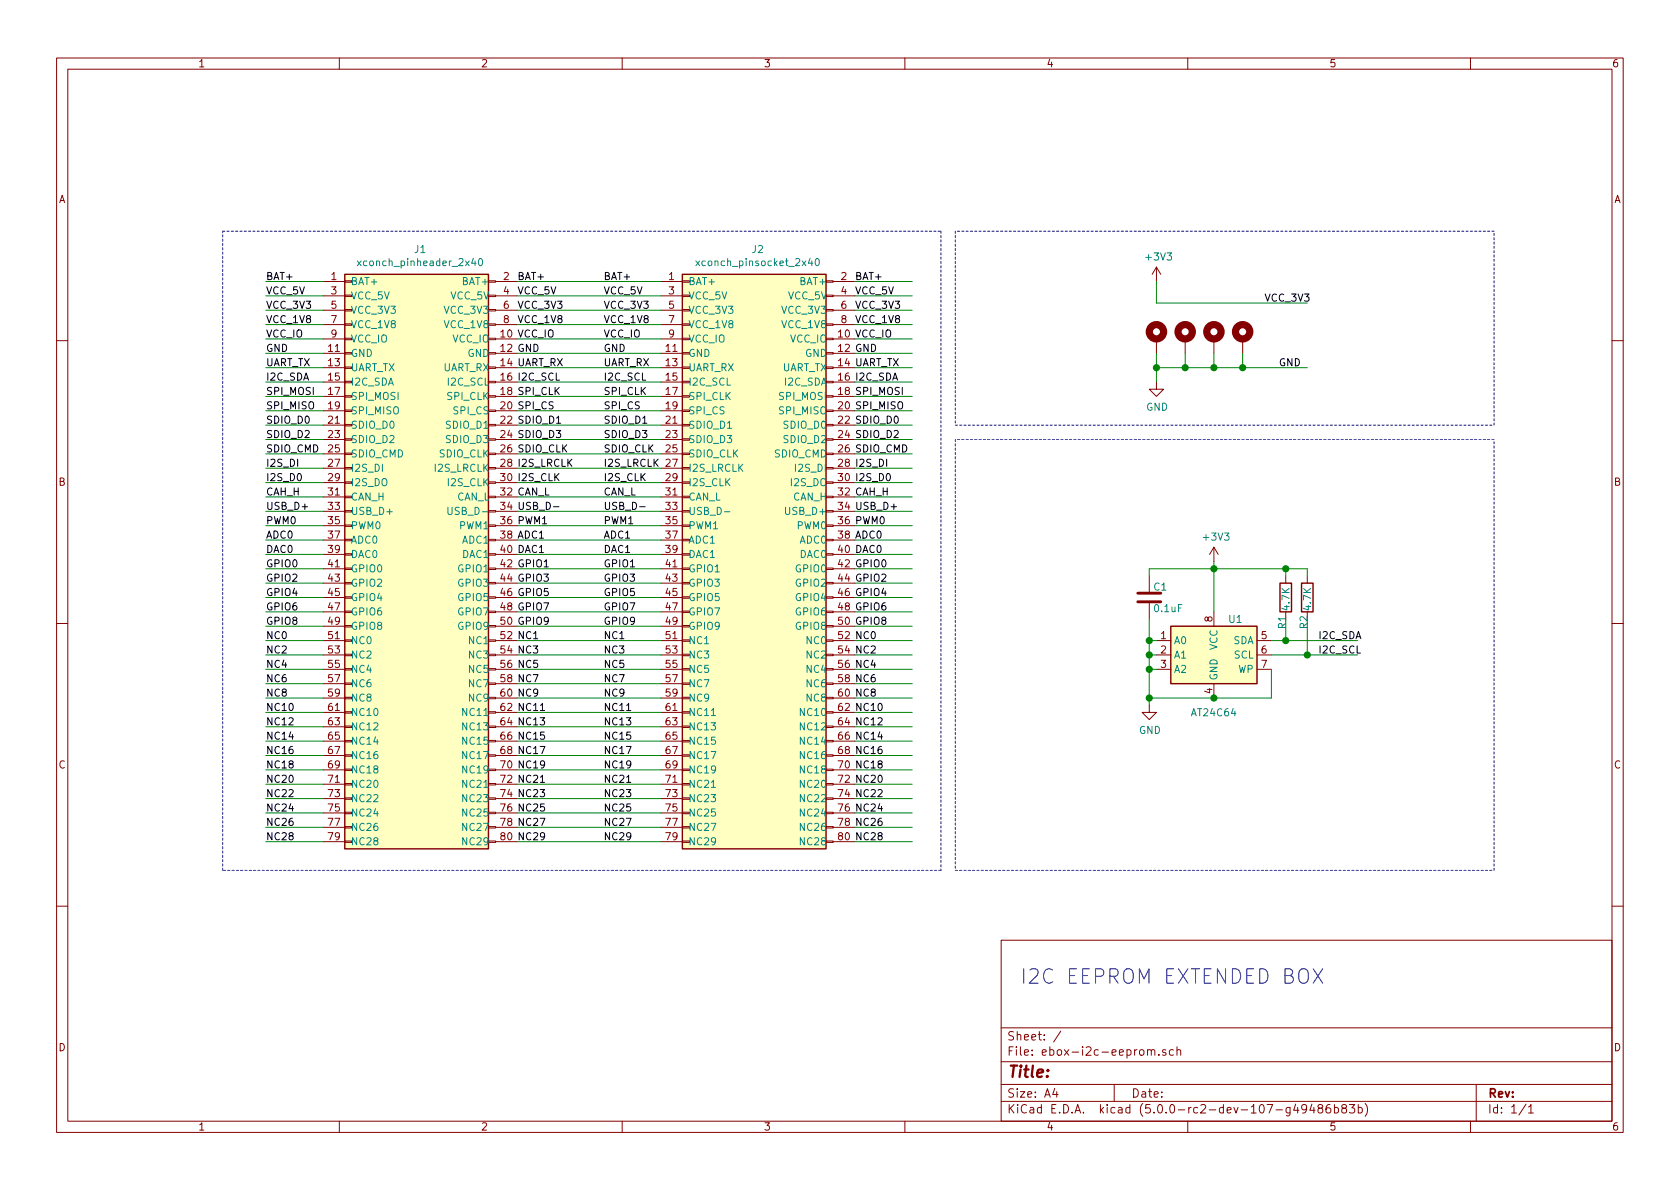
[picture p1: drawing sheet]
EESchema Schematic File Version 4
LIBS:ebox-i2c-eeprom-cache
EELAYER 26 0
EELAYER END
$Descr A4 11693 8268
encoding utf-8
Sheet 1 1
Title ""
Date ""
Rev ""
Comp ""
Comment1 ""
Comment2 ""
Comment3 ""
Comment4 ""
$EndDescr
Text Notes 7100 6850 0    100  ~ 0
I2C EEPROM EXTENDED BOX
$Comp
L xconch:xconch_pinheader_2x40 J1
U 1 1
P 2950 3900
F 0 "J1" H 2925 6075 50  0000 C CNN
F 1 "xconch_pinheader_2x40" H 2925 5984 50  0000 C CNN
F 2 "xconch:xconch_pinheader_2x40" H 2900 5950 50  0001 C CNN
F 3 "~" H 2900 5950 50  0001 C CNN
	1    2950 3900
	1    0    0    -1  
$EndComp
$Comp
L xconch:xconch_pinsocket_2x40 J2
U 1 1
P 5250 3900
F 0 "J2" H 5275 6075 50  0000 C CNN
F 1 "xconch_pinsocket_2x40" H 5275 5984 50  0000 C CNN
F 2 "xconch:xconch_pinsocket_2x40" H 5250 5950 50  0001 C CNN
F 3 "~" H 5250 5950 50  0001 C CNN
	1    5250 3900
	1    0    0    -1  
$EndComp
Text Label 3600 1950 0    50   ~ 0
BAT+
Text Label 3600 2050 0    50   ~ 0
VCC_5V
Text Label 3600 2150 0    50   ~ 0
VCC_3V3
Text Label 3600 2250 0    50   ~ 0
VCC_1V8
Text Label 3600 2350 0    50   ~ 0
VCC_IO
Text Label 3600 2550 0    50   ~ 0
UART_RX
Text Label 3600 2650 0    50   ~ 0
I2C_SCL
Text Label 3600 2750 0    50   ~ 0
SPI_CLK
Text Label 3600 2850 0    50   ~ 0
SPI_CS
Text Label 3600 3550 0    50   ~ 0
USB_D-
Text Label 3600 3450 0    50   ~ 0
CAN_L
Text Label 3600 2950 0    50   ~ 0
SDIO_D1
Text Label 3600 3050 0    50   ~ 0
SDIO_D3
Text Label 3600 3150 0    50   ~ 0
SDIO_CLK
Text Label 3600 3250 0    50   ~ 0
I2S_LRCLK
Text Label 3600 3350 0    50   ~ 0
I2S_CLK
Text Label 3600 3650 0    50   ~ 0
PWM1
Text Label 3600 3750 0    50   ~ 0
ADC1
Text Label 3600 3850 0    50   ~ 0
DAC1
Text Label 3600 3950 0    50   ~ 0
GPIO1
Text Label 3600 4050 0    50   ~ 0
GPIO3
Text Label 3600 4150 0    50   ~ 0
GPIO5
Text Label 3600 4250 0    50   ~ 0
GPIO7
Text Label 3600 4350 0    50   ~ 0
GPIO9
Text Label 3600 2450 0    50   ~ 0
GND
Text Label 4200 1950 0    50   ~ 0
BAT+
Text Label 4200 2050 0    50   ~ 0
VCC_5V
Text Label 4200 2150 0    50   ~ 0
VCC_3V3
Text Label 4200 2250 0    50   ~ 0
VCC_1V8
Text Label 4200 2350 0    50   ~ 0
VCC_IO
Text Label 4200 2550 0    50   ~ 0
UART_RX
Text Label 4200 2650 0    50   ~ 0
I2C_SCL
Text Label 4200 2750 0    50   ~ 0
SPI_CLK
Text Label 4200 2850 0    50   ~ 0
SPI_CS
Text Label 4200 3550 0    50   ~ 0
USB_D-
Text Label 4200 3450 0    50   ~ 0
CAN_L
Text Label 4200 2950 0    50   ~ 0
SDIO_D1
Text Label 4200 3050 0    50   ~ 0
SDIO_D3
Text Label 4200 3150 0    50   ~ 0
SDIO_CLK
Text Label 4200 3250 0    50   ~ 0
I2S_LRCLK
Text Label 4200 3350 0    50   ~ 0
I2S_CLK
Text Label 4200 3650 0    50   ~ 0
PWM1
Text Label 4200 3750 0    50   ~ 0
ADC1
Text Label 4200 3850 0    50   ~ 0
DAC1
Text Label 4200 3950 0    50   ~ 0
GPIO1
Text Label 4200 4050 0    50   ~ 0
GPIO3
Text Label 4200 4150 0    50   ~ 0
GPIO5
Text Label 4200 4250 0    50   ~ 0
GPIO7
Text Label 4200 4350 0    50   ~ 0
GPIO9
Text Label 4200 2450 0    50   ~ 0
GND
Wire Wire Line
	3600 1950 4600 1950
Wire Wire Line
	3600 2050 4600 2050
Wire Wire Line
	3600 2150 4600 2150
Wire Wire Line
	3600 2250 4600 2250
Wire Wire Line
	3600 2350 4600 2350
Wire Wire Line
	3600 2550 4600 2550
Wire Wire Line
	3600 2650 4600 2650
Wire Wire Line
	3600 2750 4600 2750
Wire Wire Line
	3600 2850 4600 2850
Wire Wire Line
	3600 3550 4600 3550
Wire Wire Line
	3600 3450 4600 3450
Wire Wire Line
	3600 3050 4600 3050
Wire Wire Line
	3600 2950 4600 2950
Wire Wire Line
	3600 3150 4600 3150
Wire Wire Line
	3600 3250 4600 3250
Wire Wire Line
	3600 3350 4600 3350
Wire Wire Line
	3600 3650 4600 3650
Wire Wire Line
	3600 3750 4600 3750
Wire Wire Line
	3600 3850 4600 3850
Wire Wire Line
	3600 3950 4600 3950
Wire Wire Line
	3600 4050 4600 4050
Wire Wire Line
	3600 4150 4600 4150
Wire Wire Line
	3600 4250 4600 4250
Wire Wire Line
	3600 2450 4600 2450
Wire Wire Line
	4600 4550 3600 4550
Wire Wire Line
	3600 4650 4600 4650
Wire Wire Line
	4600 4750 3600 4750
Wire Wire Line
	3600 4850 4600 4850
Wire Wire Line
	3600 4950 4600 4950
Wire Wire Line
	4600 5050 3600 5050
Wire Wire Line
	3600 5150 4600 5150
Wire Wire Line
	4600 5250 3600 5250
Wire Wire Line
	3600 5350 4600 5350
Wire Wire Line
	4600 5450 3600 5450
Wire Wire Line
	3600 5550 4600 5550
Wire Wire Line
	4600 5650 3600 5650
Wire Wire Line
	3600 5750 4600 5750
Wire Wire Line
	4600 5850 3600 5850
Text Label 5950 1950 0    50   ~ 0
BAT+
Text Label 5950 2050 0    50   ~ 0
VCC_5V
Text Label 5950 2150 0    50   ~ 0
VCC_3V3
Text Label 5950 2250 0    50   ~ 0
VCC_1V8
Text Label 5950 2450 0    50   ~ 0
GND
Text Label 5950 2550 0    50   ~ 0
UART_TX
Text Label 5950 2650 0    50   ~ 0
I2C_SDA
Text Label 5950 2750 0    50   ~ 0
SPI_MOSI
Text Label 5950 2850 0    50   ~ 0
SPI_MISO
Text Label 5950 3550 0    50   ~ 0
USB_D+
Text Label 5950 3450 0    50   ~ 0
CAH_H
Text Label 5950 2950 0    50   ~ 0
SDIO_D0
Text Label 5950 3050 0    50   ~ 0
SDIO_D2
Text Label 5950 3150 0    50   ~ 0
SDIO_CMD
Text Label 5950 3250 0    50   ~ 0
I2S_DI
Text Label 5950 3350 0    50   ~ 0
I2S_D0
Text Label 5950 3650 0    50   ~ 0
PWM0
Text Label 5950 3750 0    50   ~ 0
ADC0
Text Label 5950 3850 0    50   ~ 0
DAC0
Text Label 5950 3950 0    50   ~ 0
GPIO0
Text Label 5950 4050 0    50   ~ 0
GPIO2
Text Label 5950 4150 0    50   ~ 0
GPIO4
Text Label 5950 4250 0    50   ~ 0
GPIO6
Text Label 5950 4350 0    50   ~ 0
GPIO8
Text Label 5950 2350 0    50   ~ 0
VCC_IO
Wire Wire Line
	5950 3150 6350 3150
Wire Wire Line
	5950 1950 6350 1950
Wire Wire Line
	5950 2050 6350 2050
Wire Wire Line
	5950 2150 6350 2150
Wire Wire Line
	5950 2250 6350 2250
Wire Wire Line
	5950 2450 6350 2450
Wire Wire Line
	5950 2550 6350 2550
Wire Wire Line
	5950 2650 6350 2650
Wire Wire Line
	5950 2750 6350 2750
Wire Wire Line
	5950 2850 6350 2850
Wire Wire Line
	5950 3550 6350 3550
Wire Wire Line
	5950 3450 6350 3450
Wire Wire Line
	5950 2950 6350 2950
Wire Wire Line
	5950 3050 6350 3050
Wire Wire Line
	5950 3250 6350 3250
Wire Wire Line
	5950 3350 6350 3350
Wire Wire Line
	5950 3650 6350 3650
Wire Wire Line
	5950 3750 6350 3750
Wire Wire Line
	5950 3850 6350 3850
Wire Wire Line
	5950 3950 6350 3950
Wire Wire Line
	5950 4050 6350 4050
Wire Wire Line
	5950 4150 6350 4150
Wire Wire Line
	5950 4250 6350 4250
Wire Wire Line
	5950 4350 6350 4350
Wire Wire Line
	5950 2350 6350 2350
Text Label 1850 1950 0    50   ~ 0
BAT+
Text Label 1850 2050 0    50   ~ 0
VCC_5V
Text Label 1850 2150 0    50   ~ 0
VCC_3V3
Text Label 1850 2250 0    50   ~ 0
VCC_1V8
Text Label 1850 2450 0    50   ~ 0
GND
Text Label 1850 2550 0    50   ~ 0
UART_TX
Text Label 1850 2650 0    50   ~ 0
I2C_SDA
Text Label 1850 2750 0    50   ~ 0
SPI_MOSI
Text Label 1850 2850 0    50   ~ 0
SPI_MISO
Text Label 1850 3550 0    50   ~ 0
USB_D+
Text Label 1850 3450 0    50   ~ 0
CAH_H
Text Label 1850 2950 0    50   ~ 0
SDIO_D0
Text Label 1850 3050 0    50   ~ 0
SDIO_D2
Text Label 1850 3150 0    50   ~ 0
SDIO_CMD
Text Label 1850 3250 0    50   ~ 0
I2S_DI
Text Label 1850 3350 0    50   ~ 0
I2S_D0
Text Label 1850 3650 0    50   ~ 0
PWM0
Text Label 1850 3750 0    50   ~ 0
ADC0
Text Label 1850 3850 0    50   ~ 0
DAC0
Text Label 1850 3950 0    50   ~ 0
GPIO0
Text Label 1850 4050 0    50   ~ 0
GPIO2
Text Label 1850 4150 0    50   ~ 0
GPIO4
Text Label 1850 4250 0    50   ~ 0
GPIO6
Text Label 1850 4350 0    50   ~ 0
GPIO8
Text Label 1850 2350 0    50   ~ 0
VCC_IO
Wire Wire Line
	1850 3150 2250 3150
Wire Wire Line
	1850 1950 2250 1950
Wire Wire Line
	1850 2050 2250 2050
Wire Wire Line
	1850 2150 2250 2150
Wire Wire Line
	1850 2350 2250 2350
Wire Wire Line
	1850 2450 2250 2450
Wire Wire Line
	1850 2550 2250 2550
Wire Wire Line
	1850 2650 2250 2650
Wire Wire Line
	1850 2750 2250 2750
Wire Wire Line
	1850 2850 2250 2850
Wire Wire Line
	1850 3350 2250 3350
Wire Wire Line
	1850 3450 2250 3450
Wire Wire Line
	1850 2950 2250 2950
Wire Wire Line
	1850 3050 2250 3050
Wire Wire Line
	1850 3250 2250 3250
Wire Wire Line
	1850 3550 2250 3550
Wire Wire Line
	1850 3650 2250 3650
Wire Wire Line
	1850 3750 2250 3750
Wire Wire Line
	1850 3850 2250 3850
Wire Wire Line
	1850 3950 2250 3950
Wire Wire Line
	1850 4050 2250 4050
Wire Wire Line
	1850 4150 2250 4150
Wire Wire Line
	1850 4250 2250 4250
Wire Wire Line
	1850 4350 2250 4350
Wire Wire Line
	1850 2250 2250 2250
Wire Wire Line
	3600 4350 4600 4350
Wire Wire Line
	3600 4450 4600 4450
Text Label 3600 4450 0    50   ~ 0
NC1
Text Label 3600 4550 0    50   ~ 0
NC3
Text Label 3600 4650 0    50   ~ 0
NC5
Text Label 3600 4750 0    50   ~ 0
NC7
Text Label 3600 4850 0    50   ~ 0
NC9
Text Label 3600 4950 0    50   ~ 0
NC11
Text Label 3600 5050 0    50   ~ 0
NC13
Text Label 3600 5150 0    50   ~ 0
NC15
Text Label 3600 5250 0    50   ~ 0
NC17
Text Label 3600 5350 0    50   ~ 0
NC19
Text Label 3600 5450 0    50   ~ 0
NC21
Text Label 3600 5550 0    50   ~ 0
NC23
Text Label 3600 5650 0    50   ~ 0
NC25
Text Label 3600 5750 0    50   ~ 0
NC27
Text Label 3600 5850 0    50   ~ 0
NC29
Text Label 4200 4450 0    50   ~ 0
NC1
Text Label 4200 4550 0    50   ~ 0
NC3
Text Label 4200 4650 0    50   ~ 0
NC5
Text Label 4200 4750 0    50   ~ 0
NC7
Text Label 4200 4850 0    50   ~ 0
NC9
Text Label 4200 4950 0    50   ~ 0
NC11
Text Label 4200 5050 0    50   ~ 0
NC13
Text Label 4200 5150 0    50   ~ 0
NC15
Text Label 4200 5250 0    50   ~ 0
NC17
Text Label 4200 5350 0    50   ~ 0
NC19
Text Label 4200 5450 0    50   ~ 0
NC21
Text Label 4200 5550 0    50   ~ 0
NC23
Text Label 4200 5650 0    50   ~ 0
NC25
Text Label 4200 5750 0    50   ~ 0
NC27
Text Label 4200 5850 0    50   ~ 0
NC29
Wire Wire Line
	2250 4450 1850 4450
Text Label 1850 4450 0    50   ~ 0
NC0
Wire Wire Line
	2250 4550 1850 4550
Text Label 1850 4550 0    50   ~ 0
NC2
Wire Wire Line
	2250 4650 1850 4650
Wire Wire Line
	1850 4750 2250 4750
Wire Wire Line
	2250 4850 1850 4850
Wire Wire Line
	1850 4950 2250 4950
Wire Wire Line
	2250 5050 1850 5050
Wire Wire Line
	2250 5150 1850 5150
Wire Wire Line
	1850 5250 2250 5250
Wire Wire Line
	1850 5350 2250 5350
Wire Wire Line
	2250 5450 1850 5450
Wire Wire Line
	1850 5550 2250 5550
Wire Wire Line
	2250 5650 1850 5650
Wire Wire Line
	1850 5750 2250 5750
Wire Wire Line
	2250 5850 1850 5850
Text Label 1850 4650 0    50   ~ 0
NC4
Text Label 1850 4750 0    50   ~ 0
NC6
Text Label 1850 4850 0    50   ~ 0
NC8
Text Label 1850 4950 0    50   ~ 0
NC10
Text Label 1850 5050 0    50   ~ 0
NC12
Text Label 1850 5150 0    50   ~ 0
NC14
Text Label 1850 5250 0    50   ~ 0
NC16
Text Label 1850 5350 0    50   ~ 0
NC18
Text Label 1850 5450 0    50   ~ 0
NC20
Text Label 1850 5550 0    50   ~ 0
NC22
Text Label 1850 5650 0    50   ~ 0
NC24
Text Label 1850 5750 0    50   ~ 0
NC26
Text Label 1850 5850 0    50   ~ 0
NC28
Wire Wire Line
	6350 4450 5950 4450
Text Label 5950 4450 0    50   ~ 0
NC0
Wire Wire Line
	6350 4550 5950 4550
Text Label 5950 4550 0    50   ~ 0
NC2
Wire Wire Line
	6350 4650 5950 4650
Wire Wire Line
	5950 4750 6350 4750
Wire Wire Line
	6350 4850 5950 4850
Wire Wire Line
	5950 4950 6350 4950
Wire Wire Line
	6350 5050 5950 5050
Wire Wire Line
	6350 5150 5950 5150
Wire Wire Line
	5950 5250 6350 5250
Wire Wire Line
	5950 5350 6350 5350
Wire Wire Line
	6350 5450 5950 5450
Wire Wire Line
	5950 5550 6350 5550
Wire Wire Line
	6350 5650 5950 5650
Wire Wire Line
	5950 5750 6350 5750
Wire Wire Line
	6350 5850 5950 5850
Text Label 5950 4650 0    50   ~ 0
NC4
Text Label 5950 4750 0    50   ~ 0
NC6
Text Label 5950 4850 0    50   ~ 0
NC8
Text Label 5950 4950 0    50   ~ 0
NC10
Text Label 5950 5050 0    50   ~ 0
NC12
Text Label 5950 5150 0    50   ~ 0
NC14
Text Label 5950 5250 0    50   ~ 0
NC16
Text Label 5950 5350 0    50   ~ 0
NC18
Text Label 5950 5450 0    50   ~ 0
NC20
Text Label 5950 5550 0    50   ~ 0
NC22
Text Label 5950 5650 0    50   ~ 0
NC24
Text Label 5950 5750 0    50   ~ 0
NC26
Text Label 5950 5850 0    50   ~ 0
NC28
$Comp
L Mechanical:Mounting_Hole_PAD MK1
U 1 1
P 8050 2350
F 0 "MK1" H 8150 2401 50  0001 L CNN
F 1 "Mounting_Hole_PAD" H 8150 2310 50  0001 L CNN
F 2 "MountingHole:MountingHole_3.2mm_M3_Pad_Via" H 8050 2350 50  0001 C CNN
F 3 "" H 8050 2350 50  0001 C CNN
	1    8050 2350
	1    0    0    -1  
$EndComp
$Comp
L Mechanical:Mounting_Hole_PAD MK2
U 1 1
P 8250 2350
F 0 "MK2" H 8350 2401 50  0001 L CNN
F 1 "Mounting_Hole_PAD" H 8350 2310 50  0001 L CNN
F 2 "MountingHole:MountingHole_3.2mm_M3_Pad_Via" H 8250 2350 50  0001 C CNN
F 3 "" H 8250 2350 50  0001 C CNN
	1    8250 2350
	1    0    0    -1  
$EndComp
$Comp
L Mechanical:Mounting_Hole_PAD MK3
U 1 1
P 8450 2350
F 0 "MK3" H 8550 2401 50  0001 L CNN
F 1 "Mounting_Hole_PAD" H 8550 2310 50  0001 L CNN
F 2 "MountingHole:MountingHole_3.2mm_M3_Pad_Via" H 8450 2350 50  0001 C CNN
F 3 "" H 8450 2350 50  0001 C CNN
	1    8450 2350
	1    0    0    -1  
$EndComp
$Comp
L Mechanical:Mounting_Hole_PAD MK4
U 1 1
P 8650 2350
F 0 "MK4" H 8750 2401 50  0001 L CNN
F 1 "Mounting_Hole_PAD" H 8750 2310 50  0001 L CNN
F 2 "MountingHole:MountingHole_3.2mm_M3_Pad_Via" H 8650 2350 50  0001 C CNN
F 3 "" H 8650 2350 50  0001 C CNN
	1    8650 2350
	1    0    0    -1  
$EndComp
Text Label 8900 2550 0    50   ~ 0
GND
$Comp
L power:GND #PWR03
U 1 1
P 8050 2650
F 0 "#PWR03" H 8050 2400 50  0001 C CNN
F 1 "GND" H 8055 2477 50  0000 C CNN
F 2 "" H 8050 2650 50  0001 C CNN
F 3 "" H 8050 2650 50  0001 C CNN
	1    8050 2650
	1    0    0    -1  
$EndComp
Wire Notes Line
	1550 1600 6550 1600
Wire Notes Line
	6550 1600 6550 6050
Wire Notes Line
	6550 6050 1550 6050
Wire Notes Line
	1550 6050 1550 1600
Wire Notes Line
	6650 1600 6650 2950
Wire Notes Line
	6650 2950 10400 2950
Wire Notes Line
	10400 2950 10400 1600
Wire Notes Line
	10400 1600 6650 1600
Wire Notes Line
	6650 3050 6650 6050
Wire Notes Line
	6650 6050 10400 6050
Wire Notes Line
	10400 6050 10400 3050
Wire Notes Line
	10400 3050 6650 3050
$Comp
L Device:R R2
U 1 1
P 9100 4150
F 0 "R2" V 9075 3925 50  0000 L CNN
F 1 "4.7K" V 9100 4050 50  0000 L CNN
F 2 "Resistor_SMD:R_0402_1005Metric" V 9030 4150 50  0001 C CNN
F 3 "~" H 9100 4150 50  0001 C CNN
	1    9100 4150
	1    0    0    -1  
$EndComp
$Comp
L Device:R R1
U 1 1
P 8950 4150
F 0 "R1" V 8925 3925 50  0000 L CNN
F 1 "4.7K" V 8950 4050 50  0000 L CNN
F 2 "Resistor_SMD:R_0402_1005Metric" V 8880 4150 50  0001 C CNN
F 3 "~" H 8950 4150 50  0001 C CNN
	1    8950 4150
	1    0    0    -1  
$EndComp
$Comp
L power:GND #PWR06
U 1 1
P 8000 4900
F 0 "#PWR06" H 8000 4650 50  0001 C CNN
F 1 "GND" H 8005 4727 50  0000 C CNN
F 2 "" H 8000 4900 50  0001 C CNN
F 3 "" H 8000 4900 50  0001 C CNN
	1    8000 4900
	1    0    0    -1  
$EndComp
$Comp
L Device:C C1
U 1 1
P 8000 4150
F 0 "C1" H 8025 4225 50  0000 L CNN
F 1 "0.1uF" H 8025 4075 50  0000 L CNN
F 2 "Capacitor_SMD:C_0603_1608Metric" H 8038 4000 50  0001 C CNN
F 3 "~" H 8000 4150 50  0001 C CNN
	1    8000 4150
	1    0    0    -1  
$EndComp
$Comp
L power:+3V3 #PWR05
U 1 1
P 8450 3900
F 0 "#PWR05" H 8450 3750 50  0001 C CNN
F 1 "+3V3" H 8465 4073 50  0000 C CNN
F 2 "" H 8450 3900 50  0001 C CNN
F 3 "" H 8450 3900 50  0001 C CNN
	1    8450 3900
	1    0    0    -1  
$EndComp
$Comp
L power:+3V3 #PWR02
U 1 1
P 8050 1950
F 0 "#PWR02" H 8050 1800 50  0001 C CNN
F 1 "+3V3" H 8065 2123 50  0000 C CNN
F 2 "" H 8050 1950 50  0001 C CNN
F 3 "" H 8050 1950 50  0001 C CNN
	1    8050 1950
	1    0    0    -1  
$EndComp
Text Label 8800 2100 0    50   ~ 0
VCC_3V3
Text Label 9175 4450 0    50   ~ 0
I2C_SDA
Text Label 9175 4550 0    50   ~ 0
I2C_SCL
Wire Wire Line
	8050 2450 8050 2550
Wire Wire Line
	8050 2550 8250 2550
Connection ~ 8050 2550
Wire Wire Line
	8050 2550 8050 2650
Wire Wire Line
	8250 2450 8250 2550
Connection ~ 8250 2550
Wire Wire Line
	8250 2550 8450 2550
Wire Wire Line
	8450 2450 8450 2550
Connection ~ 8450 2550
Wire Wire Line
	8450 2550 8650 2550
Wire Wire Line
	8650 2450 8650 2550
Wire Wire Line
	8050 1950 8050 2100
Wire Wire Line
	8050 2100 9100 2100
Wire Wire Line
	8650 2550 9100 2550
Connection ~ 8650 2550
$Comp
L Memory_EEPROM:AT24CS64-SSHM U1
U 1 1
P 8450 4550
F 0 "U1" H 8600 4800 50  0000 C CNN
F 1 "AT24C64" H 8450 4150 50  0000 C CNN
F 2 "Package_SO:SOIC-8_3.9x4.9mm_P1.27mm" H 8450 4550 50  0001 C CNN
F 3 "http://ww1.microchip.com/downloads/en/DeviceDoc/Atmel-8870-SEEPROM-AT24CS64-Datasheet.pdf" H 8450 4550 50  0001 C CNN
	1    8450 4550
	1    0    0    -1  
$EndComp
Wire Wire Line
	8050 4450 8000 4450
Wire Wire Line
	8000 4450 8000 4550
Wire Wire Line
	8000 4850 8450 4850
Wire Wire Line
	8850 4650 8850 4850
Wire Wire Line
	8850 4850 8450 4850
Connection ~ 8450 4850
Wire Wire Line
	8050 4550 8000 4550
Connection ~ 8000 4550
Wire Wire Line
	8000 4550 8000 4650
Wire Wire Line
	8050 4650 8000 4650
Connection ~ 8000 4650
Wire Wire Line
	8000 4650 8000 4850
Wire Wire Line
	8850 4450 8950 4450
Wire Wire Line
	8850 4550 9100 4550
Wire Wire Line
	8950 4300 8950 4450
Connection ~ 8950 4450
Wire Wire Line
	8950 4450 9450 4450
Wire Wire Line
	9100 4300 9100 4550
Connection ~ 9100 4550
Wire Wire Line
	9100 4550 9450 4550
Wire Wire Line
	8450 3900 8450 3950
Wire Wire Line
	8450 3950 8950 3950
Wire Wire Line
	9100 3950 9100 4000
Connection ~ 8450 3950
Wire Wire Line
	8450 3950 8450 4250
Wire Wire Line
	8950 4000 8950 3950
Connection ~ 8950 3950
Wire Wire Line
	8950 3950 9100 3950
Wire Wire Line
	8000 4300 8000 4450
Connection ~ 8000 4450
Wire Wire Line
	8450 3950 8000 3950
Wire Wire Line
	8000 3950 8000 4000
Wire Wire Line
	8000 4900 8000 4850
Connection ~ 8000 4850
$EndSCHEMATC
